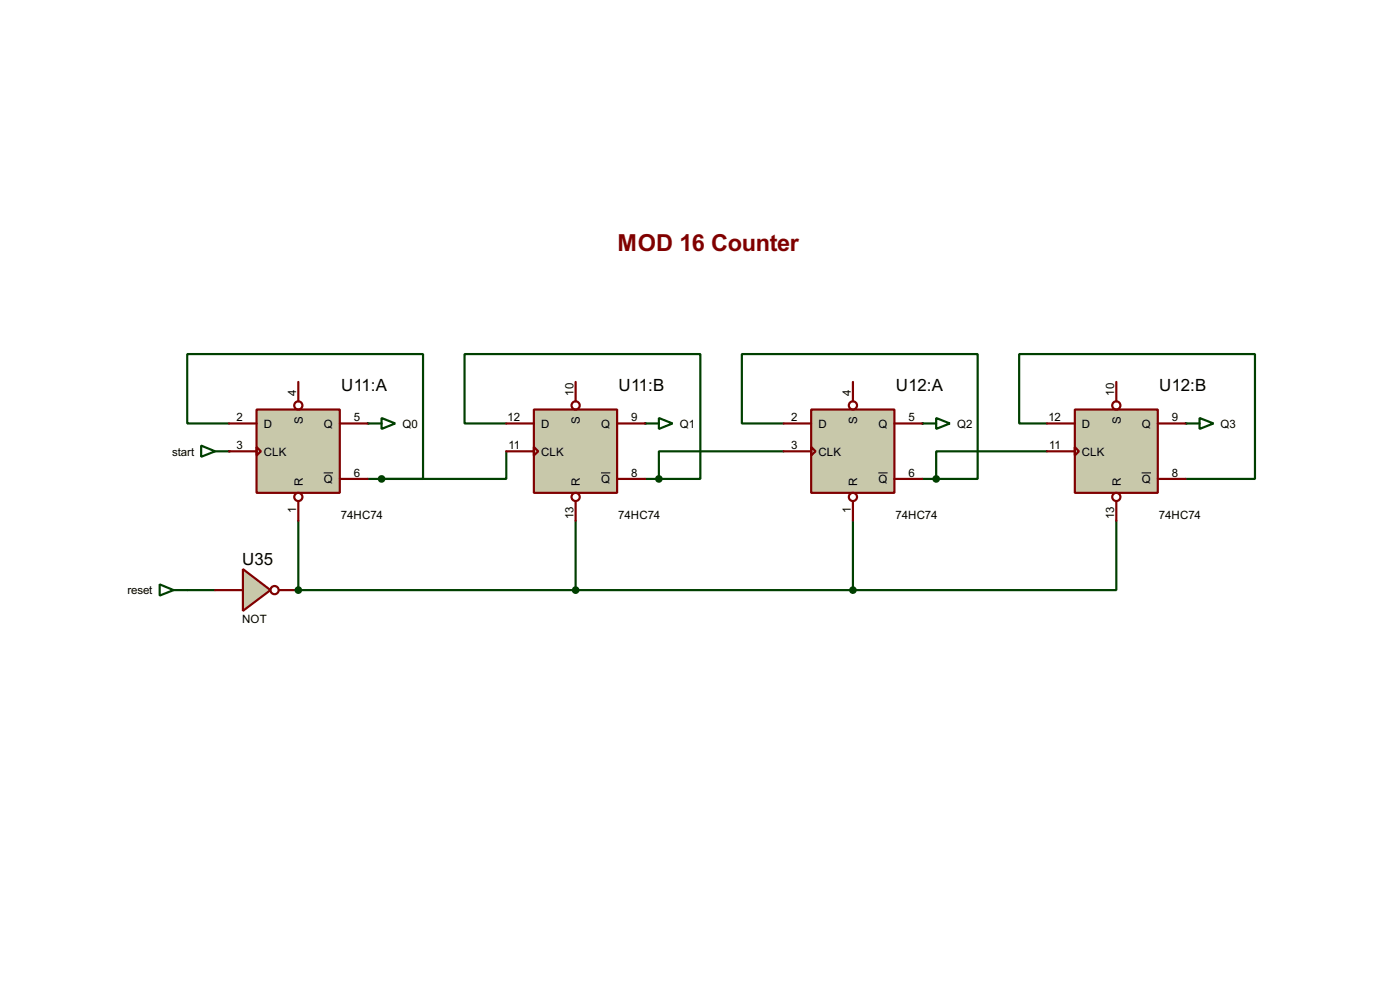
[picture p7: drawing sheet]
<svg xmlns="http://www.w3.org/2000/svg" width="256mm" height="180mm" viewBox="0 0 256 180" stroke-linecap="round" stroke-linejoin="round" font-family="sans-serif">
<path d="M42 77.5h-7.7v-12.7h43.2v22.9h-7.6M105.5 108h50.8" fill="none" stroke="#004000" stroke-width=".4"/>
<g fill="#004000">
<circle cx="67.4" cy="77.5" r=".2"/>
<circle cx="42" cy="82.6" r=".2"/>
</g>
<path d="M92.8 77.5h-7.7v-12.7h43.2v22.9h-7.6M67.4 87.7h2.5" fill="none" stroke="#004000" stroke-width=".4"/>
<circle cx="118.2" cy="77.5" r=".2" fill="#004000"/>
<path d="M143.6 77.5h-7.7v-12.7h43.2v22.9h-7.6M92.8 82.6v5.1h-22.9M105.5 95.3v12.7M118.2 87.7h2.5" fill="none" stroke="#004000" stroke-width=".4"/>
<circle cx="169" cy="77.5" r=".2" fill="#004000"/>
<path d="M143.6 82.6h-22.9v5.1M156.3 95.3v12.7M169 87.7h2.5" fill="none" stroke="#004000" stroke-width=".4"/>
<circle cx="217.2" cy="77.5" r=".2" fill="#004000"/>
<path d="M191.8 77.5h-5.1v-12.7h43.2v22.9h-12.7M191.8 82.6h-20.3v5.1M204.5 95.3v12.7h-48.2M34.3 108h5.1" fill="none" stroke="#004000" stroke-width=".4"/>
<circle cx="54.7" cy="108" r=".2" fill="#004000"/>
<path d="M67.4 77.5h2.5M69.9 76.5l2.5 1-2.5 1zM36.9 81.6l2.5 1-2.5 1zM39.4 82.6h2.6M54.7 95.3v12.7h50.8" fill="none" stroke="#004000" stroke-width=".4"/>
<g fill="#004000" stroke="#004000" stroke-width=".4">
<circle cx="105.4" cy="108" r=".5"/>
<circle cx="156.2" cy="108" r=".5"/>
<circle cx="171.5" cy="87.7" r=".5"/>
<circle cx="120.7" cy="87.7" r=".5"/>
<circle cx="69.9" cy="87.7" r=".5"/>
</g>
<path d="M47 75h15.3v15.2h-15.3z" fill="#c8c8aa" stroke="#800000" stroke-width=".4"/>
<g fill="none" stroke="#800000" stroke-width=".4">
<path d="M42 77.5h5M54.7 69.9v3.6M62.3 77.5h5.1M42 82.6h5M47 81.8l.8 .8-.8 .8zM54.7 91.7v3.6M62.3 87.7h5.1"/>
<circle cx="54.6" cy="74.2" r=".75"/>
<circle cx="54.6" cy="91" r=".75"/>
</g>
<path d="M59.3 86.6h1.7" fill="none" stroke="#000" stroke-width=".18"/>
<path d="M118.2 77.5h2.5M120.7 76.5l2.5 1-2.5 1z" fill="none" stroke="#004000" stroke-width=".4"/>
<path d="M97.8 75h15.3v15.2h-15.3z" fill="#c8c8aa" stroke="#800000" stroke-width=".4"/>
<g fill="none" stroke="#800000" stroke-width=".4">
<path d="M92.8 77.5h5M105.5 69.9v3.6M113.1 77.5h5.1M92.8 82.6h5M97.8 81.8l.8 .8-.8 .8zM105.5 91.7v3.6M113.1 87.7h5.1"/>
<circle cx="105.4" cy="74.2" r=".75"/>
<circle cx="105.4" cy="91" r=".75"/>
</g>
<path d="M110.1 86.6h1.7" fill="none" stroke="#000" stroke-width=".18"/>
<path d="M169 77.5h2.5M171.5 76.5l2.5 1-2.5 1z" fill="none" stroke="#004000" stroke-width=".4"/>
<path d="M148.6 75h15.3v15.2h-15.3z" fill="#c8c8aa" stroke="#800000" stroke-width=".4"/>
<g fill="none" stroke="#800000" stroke-width=".4">
<path d="M143.6 77.5h5M156.3 69.9v3.6M163.9 77.5h5.1M143.6 82.6h5M148.6 81.8l.8 .8-.8 .8zM156.3 91.7v3.6M163.9 87.7h5.1"/>
<circle cx="156.2" cy="74.2" r=".75"/>
<circle cx="156.2" cy="91" r=".75"/>
</g>
<path d="M160.9 86.6h1.7" fill="none" stroke="#000" stroke-width=".18"/>
<path d="M217.2 77.5h2.6M219.8 76.5l2.5 1-2.5 1z" fill="none" stroke="#004000" stroke-width=".4"/>
<path d="M196.9 75h15.2v15.2h-15.2z" fill="#c8c8aa" stroke="#800000" stroke-width=".4"/>
<g fill="none" stroke="#800000" stroke-width=".4">
<path d="M191.8 77.5h5.1M204.5 69.9v3.6M212.1 77.5h5.1M191.8 82.6h5.1M196.9 81.8l.8 .8-.8 .8zM204.5 91.7v3.6M212.1 87.7h5.1"/>
<circle cx="204.5" cy="74.2" r=".75"/>
<circle cx="204.5" cy="91" r=".75"/>
</g>
<path d="M209.2 86.6h1.7" fill="none" stroke="#000" stroke-width=".18"/>
<path d="M29.3 107l2.5 1-2.5 1zM31.8 108h2.5" fill="none" stroke="#004000" stroke-width=".4"/>
<path d="M44.5 104.2l5.1 3.8-5.1 3.8z" fill="#c8c8aa" stroke="#800000" stroke-width=".4"/>
<g fill="none" stroke="#800000" stroke-width=".4">
<path d="M39.4 108h5.1M51.1 108h3.6"/>
<circle cx="50.3" cy="108" r=".75"/>
</g>
<circle cx="54.6" cy="108" r=".5" fill="#004000" stroke="#004000" stroke-width=".4"/>
<text font-size="4.8" fill="#800000" x="113.1" y="45.9">MOD 16 Counter</text>
<g font-size="3.5">
<text x="62.5" y="71.6">U11:A</text>
<text x="113.3" y="71.6">U11:B</text>
<text x="164.1" y="71.6">U12:A</text>
<text x="212.4" y="71.6">U12:B</text>
<text x="44.4" y="103.4">U35</text>
</g>
<g font-size="2.4">
<text x="43.4" y="77.1">2</text>
<text x="54.3" y="72.4" transform="rotate(-90 54.3 72.4)">4</text>
<text x="55.5" y="77.7" transform="rotate(-90 55.5 77.7)">S</text>
<text x="64.8" y="77.1">5</text>
<text x="93" y="77.1">12</text>
<text x="105.1" y="72.4" transform="rotate(-90 105.1 72.4)">10</text>
<text x="106.3" y="77.7" transform="rotate(-90 106.3 77.7)">S</text>
<text x="115.6" y="77.1">9</text>
<text x="145" y="77.1">2</text>
<text x="155.9" y="72.4" transform="rotate(-90 155.9 72.4)">4</text>
<text x="157.1" y="77.7" transform="rotate(-90 157.1 77.7)">S</text>
<text x="166.4" y="77.1">5</text>
<text x="192.1" y="77.1">12</text>
<text x="204.1" y="72.4" transform="rotate(-90 204.1 72.4)">10</text>
<text x="205.3" y="77.7" transform="rotate(-90 205.3 77.7)">S</text>
<text x="214.7" y="77.1">9</text>
<text x="31.6" y="83.4">start</text>
<text x="43.4" y="82.2">3</text>
<text x="48.3" y="78.3">D</text>
<text x="48.3" y="83.4">CLK</text>
<text x="59.3" y="78.3">Q</text>
<text x="73.7" y="78.3">Q0</text>
<text x="93.2" y="82.2">11</text>
<text x="99.1" y="78.3">D</text>
<text x="99.1" y="83.4">CLK</text>
<text x="110.1" y="78.3">Q</text>
<text x="124.5" y="78.3">Q1</text>
<text x="145" y="82.2">3</text>
<text x="149.9" y="78.3">D</text>
<text x="149.9" y="83.4">CLK</text>
<text x="160.9" y="78.3">Q</text>
<text x="175.3" y="78.3">Q2</text>
<text x="192.2" y="82.2">11</text>
<text x="198.2" y="78.3">D</text>
<text x="198.2" y="83.4">CLK</text>
<text x="209.2" y="78.3">Q</text>
<text x="223.6" y="78.3">Q3</text>
<text x="55.5" y="88.9" transform="rotate(-90 55.5 88.9)">R</text>
<text x="59.3" y="88.5">Q</text>
<text x="64.8" y="87.3">6</text>
<text x="106.3" y="88.9" transform="rotate(-90 106.3 88.9)">R</text>
<text x="110.1" y="88.5">Q</text>
<text x="115.6" y="87.3">8</text>
<text x="157.1" y="88.9" transform="rotate(-90 157.1 88.9)">R</text>
<text x="160.9" y="88.5">Q</text>
<text x="166.4" y="87.3">6</text>
<text x="205.3" y="88.9" transform="rotate(-90 205.3 88.9)">R</text>
<text x="209.2" y="88.5">Q</text>
<text x="214.7" y="87.3">8</text>
<text x="54.3" y="93.9" transform="rotate(-90 54.3 93.9)">1</text>
<text x="62.5" y="95">74HC74</text>
<text x="105.1" y="95.1" transform="rotate(-90 105.1 95.1)">13</text>
<text x="113.3" y="95">74HC74</text>
<text x="155.9" y="93.9" transform="rotate(-90 155.9 93.9)">1</text>
<text x="164.1" y="95">74HC74</text>
<text x="204.1" y="95.1" transform="rotate(-90 204.1 95.1)">13</text>
<text x="212.3" y="95">74HC74</text>
<text x="23.4" y="108.8">reset</text>
<text x="44.3" y="114">NOT</text>
</g>
</svg>
